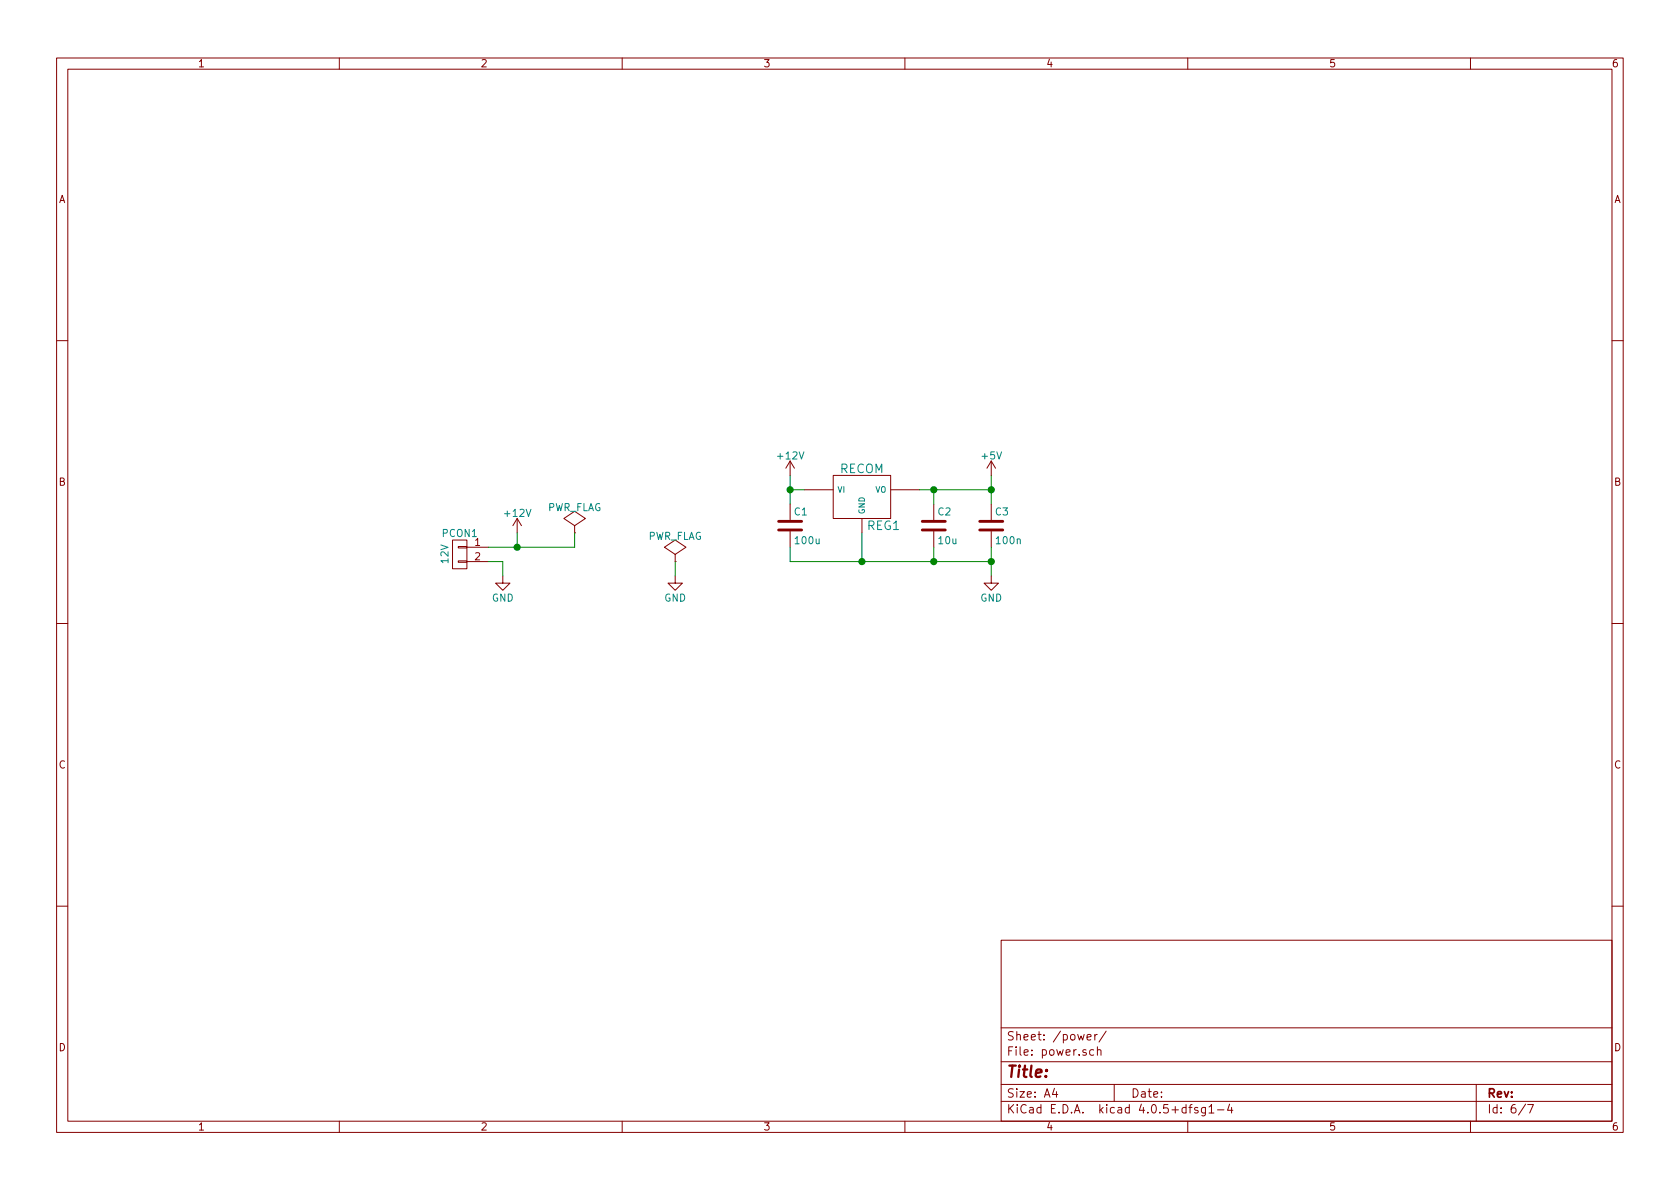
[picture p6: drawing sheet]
EESchema Schematic File Version 2
LIBS:arduino-mini-plug-breakout
EELAYER 25 0
EELAYER END
$Descr A4 11693 8268
encoding utf-8
Sheet 6 7
Title ""
Date ""
Rev ""
Comp ""
Comment1 ""
Comment2 ""
Comment3 ""
Comment4 ""
$EndDescr
$Comp
L CONN_01X02 PCON1
U 1 1
P 3200 3850
F 0 "PCON1" H 3200 4000 50  0000 C CNN
F 1 "12V" V 3300 3850 50  0000 C CNN
F 2 "terminal-blocks-3.81mm:Standard_2Way_OffsetHoles" H 3200 3850 50  0001 C CNN
F 3 "" H 3200 3850 50  0000 C CNN
	1    3200 3850
	-1   0    0    -1  
$EndComp
Wire Wire Line
	3400 3900 3500 3900
Wire Wire Line
	3400 3800 4000 3800
$Comp
L GND #PWR058
U 1 1
P 3500 4000
F 0 "#PWR058" H 3500 3750 50  0001 C CNN
F 1 "GND" H 3500 3850 50  0000 C CNN
F 2 "" H 3500 4000 50  0000 C CNN
F 3 "" H 3500 4000 50  0000 C CNN
	1    3500 4000
	1    0    0    -1  
$EndComp
$Comp
L +12V #PWR059
U 1 1
P 3600 3700
F 0 "#PWR059" H 3600 3550 50  0001 C CNN
F 1 "+12V" H 3600 3840 50  0000 C CNN
F 2 "" H 3600 3700 50  0000 C CNN
F 3 "" H 3600 3700 50  0000 C CNN
	1    3600 3700
	1    0    0    -1  
$EndComp
Wire Wire Line
	3600 3800 3600 3700
$Comp
L 3PIN-REG-IN-GND-OUT REG1
U 1 1
P 6000 3450
F 0 "REG1" H 6150 3254 60  0000 C CNN
F 1 "RECOM" H 6000 3650 60  0000 C CNN
F 2 "footprints:DCDC-Conv_Recom_R-78HBxx-0.5" H 6000 3450 60  0001 C CNN
F 3 "" H 6000 3450 60  0000 C CNN
	1    6000 3450
	1    0    0    -1  
$EndComp
Wire Wire Line
	6000 3700 6000 3900
Wire Wire Line
	5600 3400 5500 3400
Wire Wire Line
	5500 3300 5500 3500
Wire Wire Line
	6900 3300 6900 3500
$Comp
L +12V #PWR060
U 1 1
P 5500 3300
F 0 "#PWR060" H 5500 3150 50  0001 C CNN
F 1 "+12V" H 5500 3440 50  0000 C CNN
F 2 "" H 5500 3300 50  0000 C CNN
F 3 "" H 5500 3300 50  0000 C CNN
	1    5500 3300
	1    0    0    -1  
$EndComp
$Comp
L +5V #PWR061
U 1 1
P 6900 3300
F 0 "#PWR061" H 6900 3150 50  0001 C CNN
F 1 "+5V" H 6900 3440 50  0000 C CNN
F 2 "" H 6900 3300 50  0000 C CNN
F 3 "" H 6900 3300 50  0000 C CNN
	1    6900 3300
	1    0    0    -1  
$EndComp
$Comp
L C C1
U 1 1
P 5500 3650
F 0 "C1" H 5525 3750 50  0000 L CNN
F 1 "100u" H 5525 3550 50  0000 L CNN
F 2 "Capacitors_ThroughHole:C_Radial_D10_L13_P5" H 5538 3500 50  0001 C CNN
F 3 "" H 5500 3650 50  0000 C CNN
	1    5500 3650
	1    0    0    -1  
$EndComp
$Comp
L C C2
U 1 1
P 6500 3650
F 0 "C2" H 6525 3750 50  0000 L CNN
F 1 "10u" H 6525 3550 50  0000 L CNN
F 2 "Capacitors_ThroughHole:C_Radial_D5_L11_P2" H 6538 3500 50  0001 C CNN
F 3 "" H 6500 3650 50  0000 C CNN
	1    6500 3650
	1    0    0    -1  
$EndComp
$Comp
L C C3
U 1 1
P 6900 3650
F 0 "C3" H 6925 3750 50  0000 L CNN
F 1 "100n" H 6925 3550 50  0000 L CNN
F 2 "Capacitors_SMD:C_0603_HandSoldering" H 6938 3500 50  0001 C CNN
F 3 "" H 6900 3650 50  0000 C CNN
	1    6900 3650
	1    0    0    -1  
$EndComp
Connection ~ 6900 3400
Wire Wire Line
	6500 3500 6500 3400
Connection ~ 6500 3400
Wire Wire Line
	6900 3800 6900 4000
Wire Wire Line
	5500 3900 6900 3900
Wire Wire Line
	6500 3900 6500 3800
Connection ~ 6500 3900
Wire Wire Line
	5500 3900 5500 3800
Connection ~ 6000 3900
Connection ~ 5500 3400
$Comp
L GND #PWR062
U 1 1
P 6900 4000
F 0 "#PWR062" H 6900 3750 50  0001 C CNN
F 1 "GND" H 6900 3850 50  0000 C CNN
F 2 "" H 6900 4000 50  0000 C CNN
F 3 "" H 6900 4000 50  0000 C CNN
	1    6900 4000
	1    0    0    -1  
$EndComp
Connection ~ 6900 3900
$Comp
L PWR_FLAG #FLG063
U 1 1
P 4000 3700
F 0 "#FLG063" H 4000 3795 50  0001 C CNN
F 1 "PWR_FLAG" H 4000 3880 50  0000 C CNN
F 2 "" H 4000 3700 50  0000 C CNN
F 3 "" H 4000 3700 50  0000 C CNN
	1    4000 3700
	1    0    0    -1  
$EndComp
Wire Wire Line
	4000 3800 4000 3700
Connection ~ 3600 3800
$Comp
L PWR_FLAG #FLG064
U 1 1
P 4700 3900
F 0 "#FLG064" H 4700 3995 50  0001 C CNN
F 1 "PWR_FLAG" H 4700 4080 50  0000 C CNN
F 2 "" H 4700 3900 50  0000 C CNN
F 3 "" H 4700 3900 50  0000 C CNN
	1    4700 3900
	1    0    0    -1  
$EndComp
$Comp
L GND #PWR065
U 1 1
P 4700 4000
F 0 "#PWR065" H 4700 3750 50  0001 C CNN
F 1 "GND" H 4700 3850 50  0000 C CNN
F 2 "" H 4700 4000 50  0000 C CNN
F 3 "" H 4700 4000 50  0000 C CNN
	1    4700 4000
	1    0    0    -1  
$EndComp
Wire Wire Line
	4700 4000 4700 3900
Wire Wire Line
	6400 3400 6900 3400
Wire Wire Line
	3500 3900 3500 4000
$EndSCHEMATC
